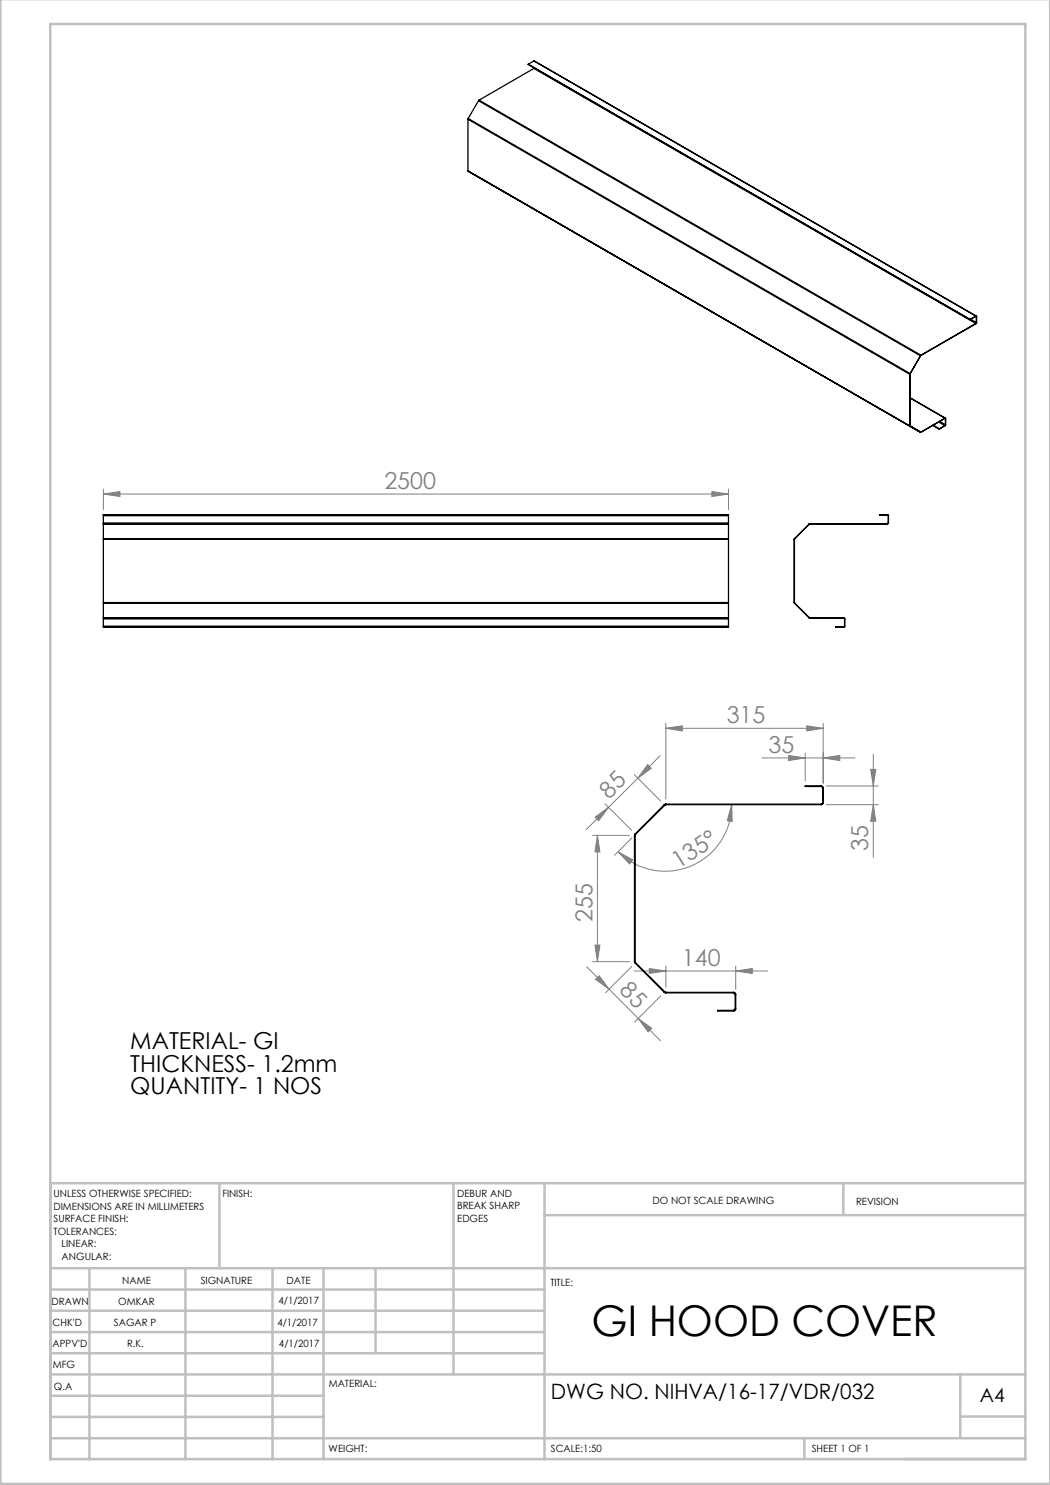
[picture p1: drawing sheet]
<svg xmlns="http://www.w3.org/2000/svg" width="210mm" height="297mm" viewBox="0 0 210 297" stroke-linecap="round" stroke-linejoin="round" font-family="sans-serif">
<g fill="none" stroke="#808080" stroke-width=".2">
<path d="M20.7 98.8l3.3-.5v1zM20.7 97.8v4.1M20.7 98.8h125M142.4 98.3l3.3 .5-3.3 .5zM145.7 97.8v4.1M126.9 154.9l5.3 5.3M127.6 155.6l-5.9 5.9M129.5 152.9l.7 .8-2.6 1.9zM132 151.1l-4.4 4.5M133.2 145.7l3.3-.5v1zM133.2 144.7v15.1M133.2 145.7h31.4"/>
<path d="M152.4 151.6h18.6M157.7 151.1l3.3 .5-3.3 .5zM161 150.6v5.6M161.4 145.2l3.2 .5-3.2 .5zM164.6 151.6l3.4-.5v1zM164.6 144.7v11.9M165.2 157.2h10.4M174.1 153.9h1.1l-.5 3.3zM174.7 150.8v20.6M118.5 167.1h7.4M119 163.4l2.7-1.9-2 2.6zM119.5 167.1v25.2"/>
<path d="M119.5 167.1l.5 3.3h-1zM121 160.8l5.3 5.3M121.7 161.5l-4.5 4.4M123.6 170.4l2.9 1.6-.6 .8zM126.4 167.6l-3.5 3.5M146.3 160.9l.1 3.4-.9-.2zM146.3 160.9a13.3 13.3 0 0 1-8.2 12.4 13.3 13.3 0 0 1-14.5-2.9M165.2 160.9h10.4M174.7 160.9l.5 3.3h-1.1zM117.3 193.4l4.5 4.4M118.5 192.3h7.4M119 189h1l-.5 3.3z"/>
<path d="M119.1 195.9l.7-.7 2 2.6zM121.8 197.8l5.8 5.9M126.3 193.3l-5.2 5.2M126.8 194.2h26.7M129.9 193.7l3.3 .5-3.3 .5zM132.2 199.2l-5.3 5.2M133.2 193.2v4.2M147.1 194.2l3.4-.5v1zM147.1 193.2v4.7M127.6 203.7l2.8 2-.8 .7zM127.6 203.7l4.5 4.5"/>
</g>
<g fill="none" stroke="#c0c0c0" stroke-width=".5">
<path d="M.1 -.1v296.9h209.9v-296.9M10.1 4.8h195v287h-195zM43.9 236.6v17M90.7 236.6v38.3M108.9 236.6v55.3M168.7 236.6v6.3M205.1 236.6h-195v55.3M10.1 253.6h195M10.1 257.9h98.8M17.9 253.6v38.3M37.1 253.6v38.3M54.5 253.6v38.3"/>
<path d="M64.7 253.6v38.3M75.1 253.6v17M108.9 243h96.2M10.1 270.6h98.8M10.1 266.4h98.8M10.1 262.1h98.8M10.1 279.1h54.6M10.1 274.9h195M192.1 274.8v12.7M10.1 287.7h195M10.1 283.4h54.6M160.9 287.5v4.3"/>
<path d="M192.1 283.3h13"/>
</g>
<g fill="#808080">
<path d="M147.1 194.2l3.4-.5v1zM129.9 193.7l3.3 .5-3.3 .5z"/>
<path d="M20.7 98.8l3.3-.5v1zM142.4 98.3l3.3 .5-3.3 .5z"/>
<path d="M164.6 151.6l3.4-.5v1zM157.7 151.1l3.3 .5-3.3 .5zM161.4 145.2l3.2 .5-3.2 .5zM133.2 145.7l3.3-.5v1z"/>
<path d="M123.6 170.4l2.9 1.6-.6 .8zM146.3 160.9l.1 3.4-.9-.2z"/>
<path d="M129.5 152.9l.7 .8-2.6 1.9zM119 163.4l2.7-1.9-2 2.6z"/>
<path d="M119 189h1l-.5 3.3zM119.5 167.1l.5 3.3h-1z"/>
<path d="M174.1 153.9h1.1l-.5 3.3zM174.7 160.9l.5 3.3h-1.1z"/>
<path d="M119.1 195.9l.7-.7 2 2.6zM127.6 203.7l2.8 2-.8 .7z"/>
</g>
<g fill="none" stroke="#000" stroke-width=".25">
<path d="M105.7 12.8l88.3 51.1M106.8 12.2l88.5 51M106.8 13.7l-11 6.3M106.8 13.7l88.4 51M106.8 12.2l-1.1 .6M106.8 12.2l88.4 51M106.9 13.6l-.1 .1M93.6 34.1l90.5 52.4M93.6 23.8l88.4 51.1M93.6 23.8v10.3M93.6 34.1l88.4 51.1M93.6 23.7v.1"/>
<path d="M93.6 23.7l88.4 51M95.7 20.1l-2.1 3.6M95.7 20.1l88.4 51.1M95.8 20l-.1 .1M95.8 20l88.4 51M182 74.9h.1M182 74.9v10.3M182 74.7v.2M182 74.8v.1M182 79.5l7.1 4.1M182 74.7v.1M182 79.6l7 4"/>
<path d="M184.1 71.2l-2.1 3.5M184.1 71.2h.1M184.1 71.2l-2.1 3.6M184.2 71l-.1 .2M184.2 71.1l-.1 .1M184.2 71v.1M194 63.9h.1M194.1 63.8l1.2 .7M195.2 63.2l.1 .1M195.2 63.3h.1M195.2 64.8l-11 6.3M195.2 64.7l-11 6.3"/>
<path d="M195.2 63.2v.1M195.2 64.7v.1M195.2 63.2l-1.2 .7M195.2 63.3l-1.2 .6M195.3 64.5l-.1 .2M195.3 63.3h.1M195.3 63.3v1.2M195.3 64.5l-.1 .3M195.3 64.5h.1M182 85.2v.1M182 85.2h.1M182 85.3l2.1 1.2"/>
<path d="M182 85.2l2.2 1.2M184.1 86.5h.1M184.1 86.4h.1M184.1 86.4v.1M184.2 86.4v.1M186.6 85.1l1.3 .7M187.7 84.4l1.3 .7M187.9 85.8h.1M188 84.3l1.1 .6M189 83.6l.1 .1M189 83.7h.1M189 83.7l-4.8 2.8"/>
<path d="M189 83.6l-4.8 2.8M189 83.6v.1M189 85.1v.1M189 85.2l-1.1 .6M189 85.1l-1.1 .7M189.1 84.9l-.1 .2M189.1 84.9l-.1 .3M189.1 83.7h.1M189.1 83.7v1.2M20.7 107.7v.2M20.7 104.7v.1M20.7 103v.1"/>
<path d="M20.7 104.6v.1M20.7 107.7h125M20.7 107.9h125M20.7 103h125M20.7 103.1v1.5M20.7 104.8v2.9M20.7 107.9v12.6M20.7 104.8h125M20.7 104.7h125M20.7 103.1h125M20.7 104.6h125M145.7 107.7v.2"/>
<path d="M145.7 104.7v.1M145.7 103v.1M145.7 104.6v.1M145.7 103.1v1.5M145.7 104.8v2.9M145.7 107.9v12.6M158.8 107.9h.1M158.8 107.9v12.6M158.9 107.7l-.1 .2M158.9 107.7v.1M158.9 107.9v12.6M158.9 107.8v.1"/>
<path d="M161.8 104.8h.1M161.8 104.8l-2.9 2.9M161.9 104.8l-3 3M162 104.8h-.1M162 104.7l-.2 .1M162 104.8h15.5M162 104.7h15.5M162 104.7v.1M177.5 102.9l.2 .2M177.5 103l.2 .1M177.5 102.9h-1.6l1.6 .1M177.5 102.9v.1"/>
<path d="M177.5 104.7v.1M177.7 104.6l-.2 .1M177.7 103.1h.1M177.7 104.6h.1M177.7 103.1v1.5M177.7 104.6l-.2 .2M20.7 120.5v.1M20.7 123.6h.1M20.7 125.2v.2M20.7 123.6v.2M20.7 120.6h125M20.7 120.5h125"/>
<path d="M20.7 120.6v3M20.7 123.8v1.4M20.7 125.4h125M20.7 123.6h125M20.7 125.2h125M20.7 123.8h125M145.7 120.5v.1M145.7 123.6h.1M145.7 125.2v.2M145.7 123.6v.2M145.7 120.6v3M145.7 123.8v1.4"/>
<path d="M158.8 120.5l.1 .1M158.8 120.5h.1M158.9 120.5v.1M158.9 120.6l2.9 3M158.9 120.6h.1M158.9 120.6l3 2.9M161.8 123.6h.2M161.9 123.5l.1 .1M161.9 123.5l-.1 .1M162 123.6h6.7M162 123.6h.1M168.7 123.6l.2 .2"/>
<path d="M168.7 125.4h-1.6h1.6M168.7 123.6h.1M168.7 125.4h.1M168.9 125.2l-.2 .2M168.9 125.2h.1M168.9 123.8h.1M168.9 123.8v1.4M164.3 157.2l.3 .2v.2M164.3 157.3l.2 .3M164.3 157.2v.1M164.3 157.2h-3.3v.1h3.3M164.5 157.6h.1"/>
<path d="M164.5 157.6v2.9M164.6 157.6v2.9M126.9 167.1h.1M126.9 167.1v25.2M127 166.8l-.1 .3M127 166.8l.1 .1M127 167.1v25.2M127.1 166.9l-.1 .2M132.9 160.9l.1 .1M132.9 160.9l-5.9 5.9M133 161l-5.9 5.9M133.2 160.9l-.2 .1"/>
<path d="M133.2 160.8l-.3 .1M133.2 160.9h31.1M133.2 160.8v.1M133.2 160.8h31.1M164.3 160.8v.1M164.5 160.5l-.2 .3M164.5 160.5h.1M164.6 160.5l-.1 .3-.2 .1M126.9 192.3l.1 .3M126.9 192.3h.1M127 192.3l.1 .2M127 192.6l5.9 5.9"/>
<path d="M127.1 192.5l-.1 .1M127.1 192.5l5.9 5.9M132.9 198.5l.3 .1M133 198.4l.2 .1M133 198.4l-.1 .1M133.2 198.5v.1M133.2 198.6h13.5M133.2 198.5h13.5M146.7 198.5l.3 .1 .1 .3M146.7 198.6l.3 .3M146.7 198.5v.1M147 198.9h.1"/>
<path d="M147 198.9v2.9M147.1 198.9v2.9M146.7 202.1v.1M146.7 202.1h-3.2v.1h3.2M147 201.8l-.3 .3M147 201.8h.1M147.1 201.8l-.1 .3-.3 .1"/>
</g>
<text font-size="8.5" x="118.3" y="267.2">GI HOOD COVER</text>
<g font-size="4.7" fill="#808080">
<text x="76.9" y="97.8">2500</text>
<text x="145.3" y="144.6">315</text>
<text x="153.7" y="150.6">35</text>
<text x="121.8" y="159.9" transform="rotate(-45 121.8 159.9)">85</text>
<text x="135.7" y="173.9" transform="rotate(-33 135.7 173.9)">135°</text>
<text x="173.7" y="170.1" transform="rotate(-90 173.7 170.1)">35</text>
<text x="118.5" y="184.3" transform="rotate(-90 118.5 184.3)">255</text>
<text x="136.4" y="193.2">140</text>
<text x="123.7" y="198.3" transform="rotate(45 123.7 198.3)">85</text>
</g>
<g font-size="4.7">
<text x="26.1" y="209.8">MATERIAL- GI</text>
<text x="26.1" y="214.3">THICKNESS- 1.2mm</text>
<text x="26.1" y="218.9">QUANTITY- 1 NOS</text>
</g>
<text font-size="4.2" x="110.2" y="279.8">DWG NO. NIHVA/16-17/VDR/032</text>
<text font-size="3.9" x="196" y="280.4">A4</text>
<g font-size="2">
<text x="10.7" y="239.5">UNLESS OTHERWISE SPECIFIED:</text>
<text x="44.5" y="239.5">FINISH:</text>
<text x="91.4" y="239.4">DEBUR AND</text>
<text x="10.7" y="242">DIMENSIONS ARE IN MILLIMETERS</text>
<text x="10.7" y="244.5">SURFACE FINISH:</text>
<text x="91.4" y="241.9">BREAK SHARP</text>
<text x="91.4" y="244.4">EDGES</text>
<text x="130.5" y="240.8">DO NOT SCALE DRAWING</text>
<text x="171.2" y="241">REVISION</text>
<text x="10.7" y="247">TOLERANCES:</text>
<text x="12.3" y="249.5">LINEAR:</text>
<text x="12.3" y="252">ANGULAR:</text>
<text x="24.4" y="256.9">NAME</text>
<text x="40.1" y="256.8">SIGNATURE</text>
<text x="57.3" y="256.8">DATE</text>
<text x="110.1" y="257.1">TITLE:</text>
<text x="10.3" y="260.9">DRAWN</text>
<text x="23.6" y="261">OMKAR</text>
<text x="55.7" y="260.8">4/1/2017</text>
<text x="10.5" y="269.3">APPV'D</text>
<text x="10.5" y="265.2">CHK'D</text>
<text x="22.8" y="265.2">SAGAR P</text>
<text x="25.4" y="269.3">R.K.</text>
<text x="55.5" y="265.2">4/1/2017</text>
<text x="55.8" y="269.4">4/1/2017</text>
<text x="10.6" y="273.6">MFG</text>
<text x="10.8" y="278">Q.A</text>
<text x="65.8" y="277.4">MATERIAL:</text>
<text x="65.7" y="290.4">WEIGHT:</text>
<text x="110.2" y="290.5">SCALE:1:50</text>
<text x="162.4" y="290.4">SHEET 1 OF 1</text>
</g>
</svg>
